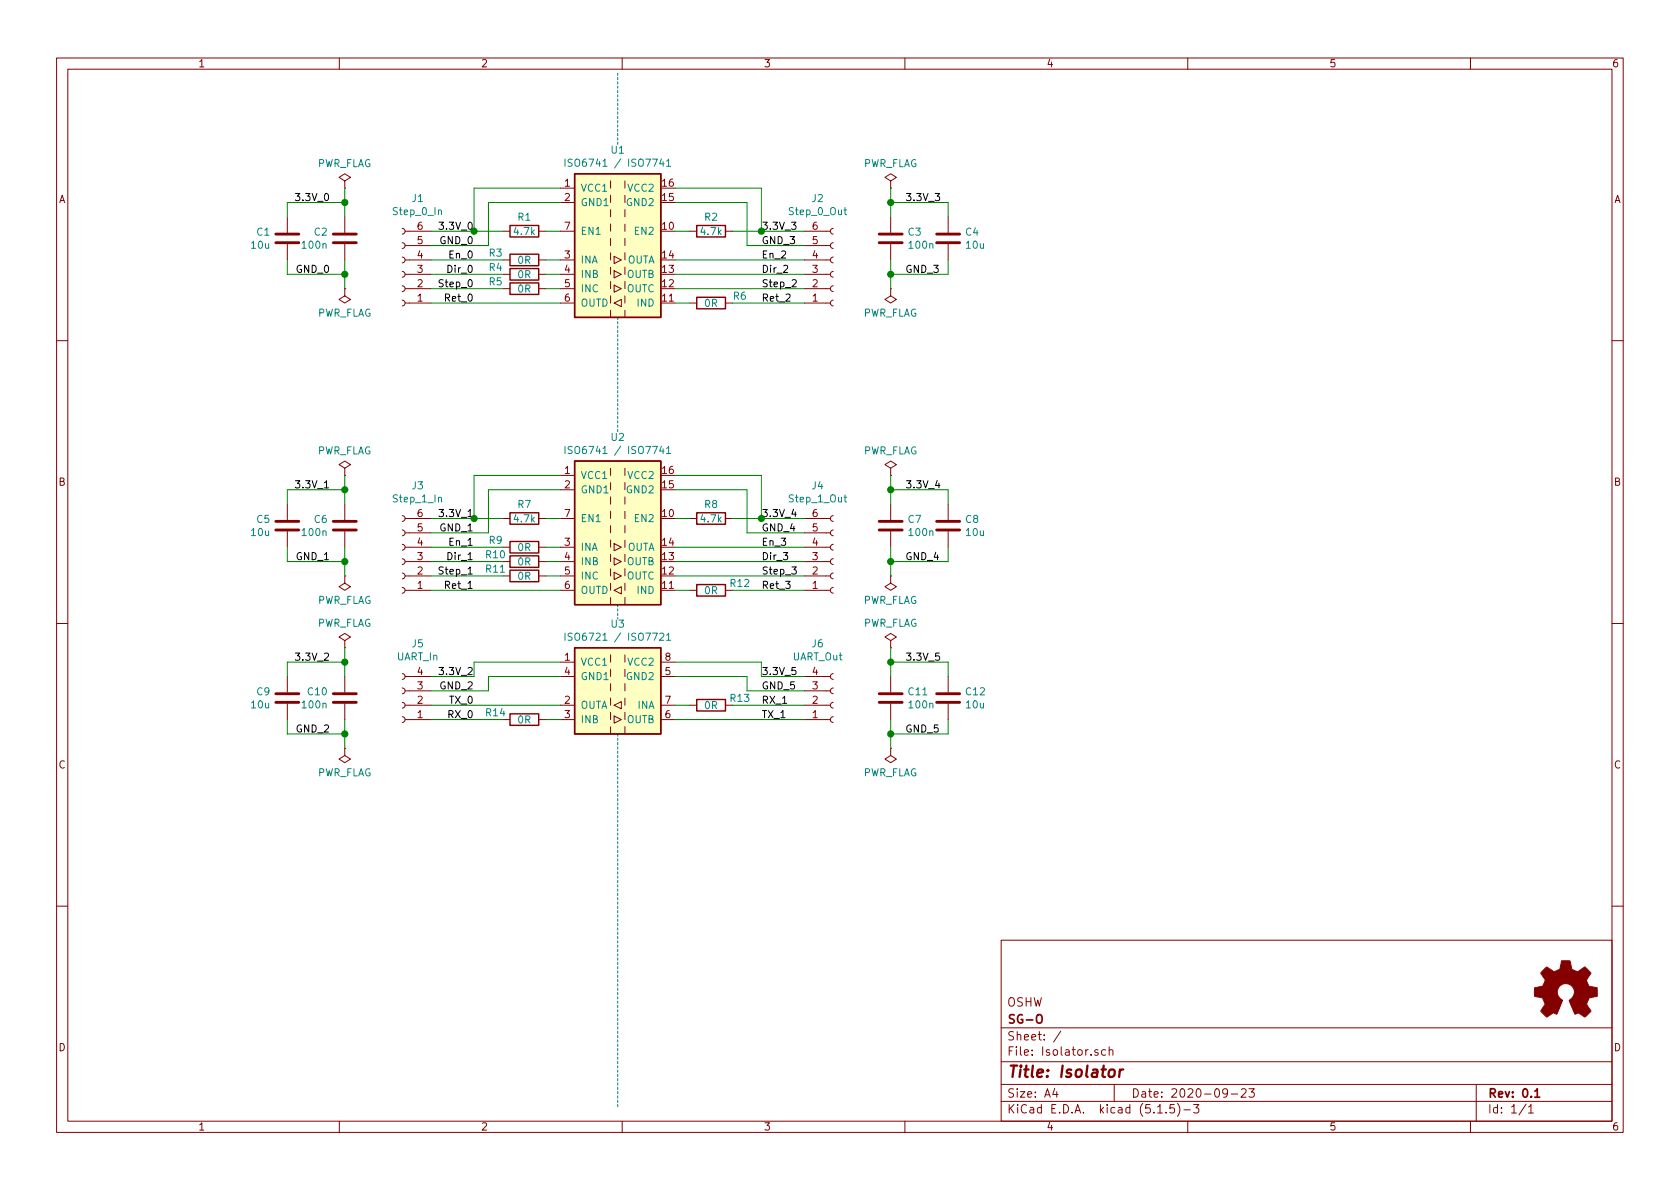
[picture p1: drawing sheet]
EESchema Schematic File Version 4
EELAYER 30 0
EELAYER END
$Descr A4 11693 8268
encoding utf-8
Sheet 1 1
Title "Isolator"
Date "2020-09-23"
Rev "0.1"
Comp "SG-O"
Comment1 "OSHW"
Comment2 ""
Comment3 ""
Comment4 ""
$EndDescr
$Comp
L Connector:Conn_01x06_Female J1
U 1 1
P 2800 1900
F 0 "J1" H 2692 1375 50  0000 C CNN
F 1 "Step_0_In" H 2692 1466 50  0000 C CNN
F 2 "Connector_PinSocket_2.54mm:PinSocket_1x06_P2.54mm_Vertical" H 2800 1900 50  0001 C CNN
F 3 "~" H 2800 1900 50  0001 C CNN
	1    2800 1900
	-1   0    0    1   
$EndComp
Wire Wire Line
	3000 1600 3300 1600
Text Label 3300 2000 2    50   ~ 0
Step_0
Text Label 3300 1900 2    50   ~ 0
Dir_0
Text Label 3300 1800 2    50   ~ 0
En_0
Text Label 3300 1700 2    50   ~ 0
GND_0
Text Label 3300 1600 2    50   ~ 0
3.3V_0
$Comp
L Connector:Conn_01x06_Female J3
U 1 1
P 2800 3900
F 0 "J3" H 2692 3375 50  0000 C CNN
F 1 "Step_1_In" H 2692 3466 50  0000 C CNN
F 2 "Connector_PinSocket_2.54mm:PinSocket_1x06_P2.54mm_Vertical" H 2800 3900 50  0001 C CNN
F 3 "~" H 2800 3900 50  0001 C CNN
	1    2800 3900
	-1   0    0    1   
$EndComp
Wire Wire Line
	3000 3600 3300 3600
Text Label 3300 4000 2    50   ~ 0
Step_1
Text Label 3300 3900 2    50   ~ 0
Dir_1
Text Label 3300 3800 2    50   ~ 0
En_1
Text Label 3300 3700 2    50   ~ 0
GND_1
Text Label 3300 3600 2    50   ~ 0
3.3V_1
$Comp
L Connector:Conn_01x04_Female J5
U 1 1
P 2800 4900
F 0 "J5" H 2692 4475 50  0000 C CNN
F 1 "UART_In" H 2692 4566 50  0000 C CNN
F 2 "Connector_PinSocket_2.54mm:PinSocket_1x04_P2.54mm_Vertical" H 2800 4900 50  0001 C CNN
F 3 "~" H 2800 4900 50  0001 C CNN
	1    2800 4900
	-1   0    0    1   
$EndComp
Text Label 3300 4700 2    50   ~ 0
3.3V_2
Text Label 3300 4800 2    50   ~ 0
GND_2
Text Label 3300 4900 2    50   ~ 0
TX_0
Text Label 3300 5000 2    50   ~ 0
RX_0
Wire Wire Line
	3000 4700 3300 4700
Wire Wire Line
	3400 4800 3400 4700
Wire Wire Line
	3000 4800 3400 4800
Wire Wire Line
	3300 4700 3300 4600
$Comp
L Isolator:ISO7341FC U2
U 1 1
P 4300 3700
F 0 "U2" H 4300 4367 50  0000 C CNN
F 1 "ISO6741 / ISO7741" H 4300 4276 50  0000 C CNN
F 2 "Package_SO:SOIC-16W_7.5x10.3mm_P1.27mm" H 4300 3150 50  0001 C CIN
F 3 "https://www.ti.com/lit/ds/symlink/iso6741.pdf" H 4300 4100 50  0001 C CNN
F 4 "ISO7741FDWR" H 4300 3700 50  0001 C CNN "manf#"
	1    4300 3700
	1    0    0    -1  
$EndComp
Text Label 3300 2100 2    50   ~ 0
Ret_0
Text Label 3300 4100 2    50   ~ 0
Ret_1
Wire Wire Line
	3300 3600 3300 3300
Wire Wire Line
	3400 3700 3400 3400
Wire Wire Line
	3000 3700 3400 3700
$Comp
L Isolator:ISO7341FC U1
U 1 1
P 4300 1700
F 0 "U1" H 4300 2367 50  0000 C CNN
F 1 "ISO6741 / ISO7741" H 4300 2276 50  0000 C CNN
F 2 "Package_SO:SOIC-16W_7.5x10.3mm_P1.27mm" H 4300 1150 50  0001 C CIN
F 3 "https://www.ti.com/lit/ds/symlink/iso6741.pdf" H 4300 2100 50  0001 C CNN
F 4 "ISO7741FDWR" H 4300 1700 50  0001 C CNN "manf#"
	1    4300 1700
	1    0    0    -1  
$EndComp
Wire Wire Line
	3400 1700 3400 1400
Wire Wire Line
	3000 1700 3400 1700
Wire Wire Line
	3300 1600 3300 1300
$Comp
L Device:R R1
U 1 1
P 3650 1600
F 0 "R1" V 3550 1600 50  0000 C CNN
F 1 "4.7k" V 3650 1600 50  0000 C CNN
F 2 "Resistor_SMD:R_0603_1608Metric" V 3580 1600 50  0001 C CNN
F 3 "~" H 3650 1600 50  0001 C CNN
F 4 "C23162" H 3650 1600 50  0001 C CNN "lcsc#"
F 5 "0603WAF4701T5E" H 3650 1600 50  0001 C CNN "manf#"
	1    3650 1600
	0    1    1    0   
$EndComp
Wire Wire Line
	3800 1600 3900 1600
Wire Wire Line
	3400 1400 3900 1400
Wire Wire Line
	3300 1300 3900 1300
Wire Wire Line
	3500 1600 3300 1600
Connection ~ 3300 1600
$Comp
L Device:R R2
U 1 1
P 4950 1600
F 0 "R2" V 4850 1600 50  0000 C CNN
F 1 "4.7k" V 4950 1600 50  0000 C CNN
F 2 "Resistor_SMD:R_0603_1608Metric" V 4880 1600 50  0001 C CNN
F 3 "~" H 4950 1600 50  0001 C CNN
F 4 "C23162" H 4950 1600 50  0001 C CNN "lcsc#"
F 5 "0603WAF4701T5E" H 4950 1600 50  0001 C CNN "manf#"
	1    4950 1600
	0    1    1    0   
$EndComp
$Comp
L Device:R R7
U 1 1
P 3650 3600
F 0 "R7" V 3550 3600 50  0000 C CNN
F 1 "4.7k" V 3650 3600 50  0000 C CNN
F 2 "Resistor_SMD:R_0603_1608Metric" V 3580 3600 50  0001 C CNN
F 3 "~" H 3650 3600 50  0001 C CNN
F 4 "C23162" H 3650 3600 50  0001 C CNN "lcsc#"
F 5 "0603WAF4701T5E" H 3650 3600 50  0001 C CNN "manf#"
	1    3650 3600
	0    1    1    0   
$EndComp
$Comp
L Device:R R8
U 1 1
P 4950 3600
F 0 "R8" V 4850 3600 50  0000 C CNN
F 1 "4.7k" V 4950 3600 50  0000 C CNN
F 2 "Resistor_SMD:R_0603_1608Metric" V 4880 3600 50  0001 C CNN
F 3 "~" H 4950 3600 50  0001 C CNN
F 4 "C23162" H 4950 3600 50  0001 C CNN "lcsc#"
F 5 "0603WAF4701T5E" H 4950 3600 50  0001 C CNN "manf#"
	1    4950 3600
	0    1    1    0   
$EndComp
Wire Wire Line
	3900 3600 3800 3600
Wire Wire Line
	3500 3600 3300 3600
Connection ~ 3300 3600
Wire Wire Line
	4700 3600 4800 3600
Wire Wire Line
	3300 3300 3900 3300
Wire Wire Line
	3400 3400 3900 3400
$Comp
L Connector:Conn_01x06_Female J2
U 1 1
P 5800 1900
F 0 "J2" H 5692 1375 50  0000 C CNN
F 1 "Step_0_Out" H 5692 1466 50  0000 C CNN
F 2 "Connector_PinSocket_2.54mm:PinSocket_1x06_P2.54mm_Vertical" H 5800 1900 50  0001 C CNN
F 3 "~" H 5800 1900 50  0001 C CNN
	1    5800 1900
	1    0    0    1   
$EndComp
Wire Wire Line
	5600 1600 5300 1600
Text Label 5300 2000 0    50   ~ 0
Step_2
Text Label 5300 1900 0    50   ~ 0
Dir_2
Text Label 5300 1800 0    50   ~ 0
En_2
Text Label 5300 1600 0    50   ~ 0
3.3V_3
$Comp
L Connector:Conn_01x06_Female J4
U 1 1
P 5800 3900
F 0 "J4" H 5692 3375 50  0000 C CNN
F 1 "Step_1_Out" H 5692 3466 50  0000 C CNN
F 2 "Connector_PinSocket_2.54mm:PinSocket_1x06_P2.54mm_Vertical" H 5800 3900 50  0001 C CNN
F 3 "~" H 5800 3900 50  0001 C CNN
	1    5800 3900
	1    0    0    1   
$EndComp
Wire Wire Line
	5600 3600 5300 3600
Text Label 5300 4000 0    50   ~ 0
Step_3
Text Label 5300 3900 0    50   ~ 0
Dir_3
Text Label 5300 3800 0    50   ~ 0
En_3
Text Label 5300 3700 0    50   ~ 0
GND_4
Text Label 5300 3600 0    50   ~ 0
3.3V_4
$Comp
L Connector:Conn_01x04_Female J6
U 1 1
P 5800 4900
F 0 "J6" H 5692 4475 50  0000 C CNN
F 1 "UART_Out" H 5692 4566 50  0000 C CNN
F 2 "Connector_PinSocket_2.54mm:PinSocket_1x04_P2.54mm_Vertical" H 5800 4900 50  0001 C CNN
F 3 "~" H 5800 4900 50  0001 C CNN
	1    5800 4900
	1    0    0    1   
$EndComp
Text Label 5300 4700 0    50   ~ 0
3.3V_5
Text Label 5300 4800 0    50   ~ 0
GND_5
Text Label 5300 4900 0    50   ~ 0
RX_1
Text Label 5300 5000 0    50   ~ 0
TX_1
Wire Wire Line
	5600 4700 5300 4700
Wire Wire Line
	5200 4800 5200 4700
Wire Wire Line
	5600 4800 5200 4800
Wire Wire Line
	5300 4700 5300 4600
Text Label 5300 2100 0    50   ~ 0
Ret_2
Text Label 5300 4100 0    50   ~ 0
Ret_3
Wire Wire Line
	5300 3600 5300 3300
Wire Wire Line
	5200 3700 5200 3400
Wire Wire Line
	5600 3700 5200 3700
Wire Wire Line
	5200 1700 5200 1400
Wire Wire Line
	5600 1700 5200 1700
Wire Wire Line
	5300 1600 5300 1300
Wire Wire Line
	5200 1400 4700 1400
Wire Wire Line
	5300 1300 4700 1300
Wire Wire Line
	5100 1600 5300 1600
Connection ~ 5300 1600
Wire Wire Line
	5100 3600 5300 3600
Connection ~ 5300 3600
Wire Wire Line
	5300 3300 4700 3300
Wire Wire Line
	5200 3400 4700 3400
Wire Wire Line
	5300 4600 4700 4600
Wire Wire Line
	5200 4700 4700 4700
Wire Wire Line
	4800 1600 4700 1600
Wire Notes Line
	4300 500  4300 1000
Wire Notes Line
	4300 4200 4300 4300
Wire Notes Line
	4300 2200 4300 3000
Wire Notes Line
	4300 5100 4300 7700
Text Label 5300 1700 0    50   ~ 0
GND_3
Wire Wire Line
	3400 4700 3900 4700
Wire Wire Line
	3300 4600 3900 4600
$Comp
L Device:R R6
U 1 1
P 4950 2100
F 0 "R6" V 4900 2300 50  0000 C CNN
F 1 "0R" V 4950 2100 50  0000 C CNN
F 2 "Resistor_SMD:R_0603_1608Metric" V 4880 2100 50  0001 C CNN
F 3 "~" H 4950 2100 50  0001 C CNN
F 4 "C21189" H 4950 2100 50  0001 C CNN "lcsc#"
F 5 "0603WAF0000T5E" H 4950 2100 50  0001 C CNN "manf#"
	1    4950 2100
	0    1    1    0   
$EndComp
$Comp
L Device:R R3
U 1 1
P 3650 1800
F 0 "R3" V 3600 2000 50  0000 C CNN
F 1 "0R" V 3650 1800 50  0000 C CNN
F 2 "Resistor_SMD:R_0603_1608Metric" V 3580 1800 50  0001 C CNN
F 3 "~" H 3650 1800 50  0001 C CNN
F 4 "C21189" H 3650 1800 50  0001 C CNN "lcsc#"
F 5 "0603WAF0000T5E" H 3650 1800 50  0001 C CNN "manf#"
	1    3650 1800
	0    -1   1    0   
$EndComp
$Comp
L Device:R R4
U 1 1
P 3650 1900
F 0 "R4" V 3600 2100 50  0000 C CNN
F 1 "0R" V 3650 1900 50  0000 C CNN
F 2 "Resistor_SMD:R_0603_1608Metric" V 3580 1900 50  0001 C CNN
F 3 "~" H 3650 1900 50  0001 C CNN
F 4 "C21189" H 3650 1900 50  0001 C CNN "lcsc#"
F 5 "0603WAF0000T5E" H 3650 1900 50  0001 C CNN "manf#"
	1    3650 1900
	0    -1   1    0   
$EndComp
$Comp
L Device:R R5
U 1 1
P 3650 2000
F 0 "R5" V 3600 2200 50  0000 C CNN
F 1 "0R" V 3650 2000 50  0000 C CNN
F 2 "Resistor_SMD:R_0603_1608Metric" V 3580 2000 50  0001 C CNN
F 3 "~" H 3650 2000 50  0001 C CNN
F 4 "C21189" H 3650 2000 50  0001 C CNN "lcsc#"
F 5 "0603WAF0000T5E" H 3650 2000 50  0001 C CNN "manf#"
	1    3650 2000
	0    -1   1    0   
$EndComp
$Comp
L Device:R R9
U 1 1
P 3650 3800
F 0 "R9" V 3600 4000 50  0000 C CNN
F 1 "0R" V 3650 3800 50  0000 C CNN
F 2 "Resistor_SMD:R_0603_1608Metric" V 3580 3800 50  0001 C CNN
F 3 "~" H 3650 3800 50  0001 C CNN
F 4 "C21189" H 3650 3800 50  0001 C CNN "lcsc#"
F 5 "0603WAF0000T5E" H 3650 3800 50  0001 C CNN "manf#"
	1    3650 3800
	0    -1   1    0   
$EndComp
$Comp
L Device:R R10
U 1 1
P 3650 3900
F 0 "R10" V 3600 4100 50  0000 C CNN
F 1 "0R" V 3650 3900 50  0000 C CNN
F 2 "Resistor_SMD:R_0603_1608Metric" V 3580 3900 50  0001 C CNN
F 3 "~" H 3650 3900 50  0001 C CNN
F 4 "C21189" H 3650 3900 50  0001 C CNN "lcsc#"
F 5 "0603WAF0000T5E" H 3650 3900 50  0001 C CNN "manf#"
	1    3650 3900
	0    -1   1    0   
$EndComp
$Comp
L Device:R R11
U 1 1
P 3650 4000
F 0 "R11" V 3600 4200 50  0000 C CNN
F 1 "0R" V 3650 4000 50  0000 C CNN
F 2 "Resistor_SMD:R_0603_1608Metric" V 3580 4000 50  0001 C CNN
F 3 "~" H 3650 4000 50  0001 C CNN
F 4 "C21189" H 3650 4000 50  0001 C CNN "lcsc#"
F 5 "0603WAF0000T5E" H 3650 4000 50  0001 C CNN "manf#"
	1    3650 4000
	0    -1   1    0   
$EndComp
$Comp
L Device:R R12
U 1 1
P 4950 4100
F 0 "R12" V 4900 4300 50  0000 C CNN
F 1 "0R" V 4950 4100 50  0000 C CNN
F 2 "Resistor_SMD:R_0603_1608Metric" V 4880 4100 50  0001 C CNN
F 3 "~" H 4950 4100 50  0001 C CNN
F 4 "C21189" H 4950 4100 50  0001 C CNN "lcsc#"
F 5 "0603WAF0000T5E" H 4950 4100 50  0001 C CNN "manf#"
	1    4950 4100
	0    1    1    0   
$EndComp
Wire Wire Line
	3000 1800 3500 1800
Wire Wire Line
	3000 1900 3500 1900
Wire Wire Line
	3000 2000 3500 2000
Wire Wire Line
	3000 2100 3900 2100
Wire Wire Line
	3800 1800 3900 1800
Wire Wire Line
	3800 1900 3900 1900
Wire Wire Line
	3800 2000 3900 2000
Wire Wire Line
	5600 1800 4700 1800
Wire Wire Line
	5600 1900 4700 1900
Wire Wire Line
	5600 2000 4700 2000
Wire Wire Line
	5600 2100 5100 2100
Wire Wire Line
	4800 2100 4700 2100
Wire Wire Line
	3000 3800 3500 3800
Wire Wire Line
	3000 3900 3500 3900
Wire Wire Line
	3000 4000 3500 4000
Wire Wire Line
	3000 4100 3900 4100
Wire Wire Line
	3800 3800 3900 3800
Wire Wire Line
	3800 3900 3900 3900
Wire Wire Line
	3800 4000 3900 4000
Wire Wire Line
	4700 3800 5600 3800
Wire Wire Line
	4700 3900 5600 3900
Wire Wire Line
	4700 4000 5600 4000
Wire Wire Line
	4700 4100 4800 4100
Wire Wire Line
	5100 4100 5600 4100
$Comp
L Device:R R13
U 1 1
P 4950 4900
F 0 "R13" V 4900 5100 50  0000 C CNN
F 1 "0R" V 4950 4900 50  0000 C CNN
F 2 "Resistor_SMD:R_0603_1608Metric" V 4880 4900 50  0001 C CNN
F 3 "~" H 4950 4900 50  0001 C CNN
F 4 "C21189" H 4950 4900 50  0001 C CNN "lcsc#"
F 5 "0603WAF0000T5E" H 4950 4900 50  0001 C CNN "manf#"
	1    4950 4900
	0    1    1    0   
$EndComp
$Comp
L Device:R R14
U 1 1
P 3650 5000
F 0 "R14" V 3600 5200 50  0000 C CNN
F 1 "0R" V 3650 5000 50  0000 C CNN
F 2 "Resistor_SMD:R_0603_1608Metric" V 3580 5000 50  0001 C CNN
F 3 "~" H 3650 5000 50  0001 C CNN
F 4 "C21189" H 3650 5000 50  0001 C CNN "lcsc#"
F 5 "0603WAF0000T5E" H 3650 5000 50  0001 C CNN "manf#"
	1    3650 5000
	0    -1   1    0   
$EndComp
Wire Wire Line
	3000 5000 3500 5000
Wire Wire Line
	3000 4900 3900 4900
Wire Wire Line
	3800 5000 3900 5000
Wire Wire Line
	4700 4900 4800 4900
Wire Wire Line
	4700 5000 5600 5000
Wire Wire Line
	5100 4900 5600 4900
$Comp
L Device:C C7
U 1 1
P 6200 3650
F 0 "C7" H 6315 3696 50  0000 L CNN
F 1 "100n" H 6315 3605 50  0000 L CNN
F 2 "Capacitor_SMD:C_0603_1608Metric" H 6238 3500 50  0001 C CNN
F 3 "~" H 6200 3650 50  0001 C CNN
F 4 "CL10B104KB8NNNC" H 6200 3650 50  0001 C CNN "manf#"
F 5 "C1591" H 6200 3650 50  0001 C CNN "lcsc#"
	1    6200 3650
	1    0    0    -1  
$EndComp
$Comp
L Device:C C8
U 1 1
P 6600 3650
F 0 "C8" H 6715 3696 50  0000 L CNN
F 1 "10u" H 6715 3605 50  0000 L CNN
F 2 "Resistor_SMD:R_1206_3216Metric" H 6638 3500 50  0001 C CNN
F 3 "~" H 6600 3650 50  0001 C CNN
F 4 "CL31B106KBHNNNE" H 6600 3650 50  0001 C CNN "manf#"
F 5 "C89632" H 6600 3650 50  0001 C CNN "lcsc#"
	1    6600 3650
	1    0    0    -1  
$EndComp
Wire Wire Line
	6200 3500 6200 3400
Wire Wire Line
	6200 3400 6600 3400
Wire Wire Line
	6600 3400 6600 3500
Wire Wire Line
	6200 3800 6200 3900
Wire Wire Line
	6200 3900 6600 3900
Wire Wire Line
	6600 3900 6600 3800
$Comp
L power:PWR_FLAG #FLG0101
U 1 1
P 6200 3300
F 0 "#FLG0101" H 6200 3375 50  0001 C CNN
F 1 "PWR_FLAG" H 6200 3473 50  0000 C CNN
F 2 "" H 6200 3300 50  0001 C CNN
F 3 "~" H 6200 3300 50  0001 C CNN
	1    6200 3300
	1    0    0    -1  
$EndComp
$Comp
L power:PWR_FLAG #FLG0102
U 1 1
P 6200 4000
F 0 "#FLG0102" H 6200 4075 50  0001 C CNN
F 1 "PWR_FLAG" H 6200 4173 50  0000 C CNN
F 2 "" H 6200 4000 50  0001 C CNN
F 3 "~" H 6200 4000 50  0001 C CNN
	1    6200 4000
	-1   0    0    1   
$EndComp
Wire Wire Line
	6200 3400 6200 3300
Connection ~ 6200 3400
Wire Wire Line
	6200 3900 6200 4000
Connection ~ 6200 3900
Text Label 6300 3400 0    50   ~ 0
3.3V_4
Text Label 6300 3900 0    50   ~ 0
GND_4
$Comp
L Device:C C3
U 1 1
P 6200 1650
F 0 "C3" H 6315 1696 50  0000 L CNN
F 1 "100n" H 6315 1605 50  0000 L CNN
F 2 "Capacitor_SMD:C_0603_1608Metric" H 6238 1500 50  0001 C CNN
F 3 "~" H 6200 1650 50  0001 C CNN
F 4 "CL10B104KB8NNNC" H 6200 1650 50  0001 C CNN "manf#"
F 5 "C1591" H 6200 1650 50  0001 C CNN "lcsc#"
	1    6200 1650
	1    0    0    -1  
$EndComp
$Comp
L Device:C C4
U 1 1
P 6600 1650
F 0 "C4" H 6715 1696 50  0000 L CNN
F 1 "10u" H 6715 1605 50  0000 L CNN
F 2 "Resistor_SMD:R_1206_3216Metric" H 6638 1500 50  0001 C CNN
F 3 "~" H 6600 1650 50  0001 C CNN
F 4 "CL31B106KBHNNNE" H 6600 1650 50  0001 C CNN "manf#"
F 5 "C89632" H 6600 1650 50  0001 C CNN "lcsc#"
	1    6600 1650
	1    0    0    -1  
$EndComp
Wire Wire Line
	6200 1500 6200 1400
Wire Wire Line
	6200 1400 6600 1400
Wire Wire Line
	6600 1400 6600 1500
Wire Wire Line
	6200 1800 6200 1900
Wire Wire Line
	6200 1900 6600 1900
Wire Wire Line
	6600 1900 6600 1800
$Comp
L power:PWR_FLAG #FLG0103
U 1 1
P 6200 1300
F 0 "#FLG0103" H 6200 1375 50  0001 C CNN
F 1 "PWR_FLAG" H 6200 1473 50  0000 C CNN
F 2 "" H 6200 1300 50  0001 C CNN
F 3 "~" H 6200 1300 50  0001 C CNN
	1    6200 1300
	1    0    0    -1  
$EndComp
$Comp
L power:PWR_FLAG #FLG0104
U 1 1
P 6200 2000
F 0 "#FLG0104" H 6200 2075 50  0001 C CNN
F 1 "PWR_FLAG" H 6200 2173 50  0000 C CNN
F 2 "" H 6200 2000 50  0001 C CNN
F 3 "~" H 6200 2000 50  0001 C CNN
	1    6200 2000
	-1   0    0    1   
$EndComp
Wire Wire Line
	6200 1400 6200 1300
Connection ~ 6200 1400
Wire Wire Line
	6200 1900 6200 2000
Connection ~ 6200 1900
$Comp
L Device:C C11
U 1 1
P 6200 4850
F 0 "C11" H 6315 4896 50  0000 L CNN
F 1 "100n" H 6315 4805 50  0000 L CNN
F 2 "Capacitor_SMD:C_0603_1608Metric" H 6238 4700 50  0001 C CNN
F 3 "~" H 6200 4850 50  0001 C CNN
F 4 "CL10B104KB8NNNC" H 6200 4850 50  0001 C CNN "manf#"
F 5 "C1591" H 6200 4850 50  0001 C CNN "lcsc#"
	1    6200 4850
	1    0    0    -1  
$EndComp
$Comp
L Device:C C12
U 1 1
P 6600 4850
F 0 "C12" H 6715 4896 50  0000 L CNN
F 1 "10u" H 6715 4805 50  0000 L CNN
F 2 "Resistor_SMD:R_1206_3216Metric" H 6638 4700 50  0001 C CNN
F 3 "~" H 6600 4850 50  0001 C CNN
F 4 "CL31B106KBHNNNE" H 6600 4850 50  0001 C CNN "manf#"
F 5 "C89632" H 6600 4850 50  0001 C CNN "lcsc#"
	1    6600 4850
	1    0    0    -1  
$EndComp
Wire Wire Line
	6200 4700 6200 4600
Wire Wire Line
	6200 4600 6600 4600
Wire Wire Line
	6600 4600 6600 4700
Wire Wire Line
	6200 5000 6200 5100
Wire Wire Line
	6200 5100 6600 5100
Wire Wire Line
	6600 5100 6600 5000
$Comp
L power:PWR_FLAG #FLG0105
U 1 1
P 6200 4500
F 0 "#FLG0105" H 6200 4575 50  0001 C CNN
F 1 "PWR_FLAG" H 6200 4673 50  0000 C CNN
F 2 "" H 6200 4500 50  0001 C CNN
F 3 "~" H 6200 4500 50  0001 C CNN
	1    6200 4500
	1    0    0    -1  
$EndComp
$Comp
L power:PWR_FLAG #FLG0106
U 1 1
P 6200 5200
F 0 "#FLG0106" H 6200 5275 50  0001 C CNN
F 1 "PWR_FLAG" H 6200 5373 50  0000 C CNN
F 2 "" H 6200 5200 50  0001 C CNN
F 3 "~" H 6200 5200 50  0001 C CNN
	1    6200 5200
	-1   0    0    1   
$EndComp
Wire Wire Line
	6200 4600 6200 4500
Connection ~ 6200 4600
Wire Wire Line
	6200 5100 6200 5200
Connection ~ 6200 5100
$Comp
L Device:C C10
U 1 1
P 2400 4850
F 0 "C10" H 2515 4896 50  0000 L CNN
F 1 "100n" H 2515 4805 50  0000 L CNN
F 2 "Capacitor_SMD:C_0603_1608Metric" H 2438 4700 50  0001 C CNN
F 3 "~" H 2400 4850 50  0001 C CNN
F 4 "CL10B104KB8NNNC" H 2400 4850 50  0001 C CNN "manf#"
F 5 "C1591" H 2400 4850 50  0001 C CNN "lcsc#"
	1    2400 4850
	-1   0    0    -1  
$EndComp
$Comp
L Device:C C9
U 1 1
P 2000 4850
F 0 "C9" H 2115 4896 50  0000 L CNN
F 1 "10u" H 2115 4805 50  0000 L CNN
F 2 "Resistor_SMD:R_1206_3216Metric" H 2038 4700 50  0001 C CNN
F 3 "~" H 2000 4850 50  0001 C CNN
F 4 "CL31B106KBHNNNE" H 2000 4850 50  0001 C CNN "manf#"
F 5 "C89632" H 2000 4850 50  0001 C CNN "lcsc#"
	1    2000 4850
	-1   0    0    -1  
$EndComp
Wire Wire Line
	2400 4700 2400 4600
Wire Wire Line
	2400 4600 2000 4600
Wire Wire Line
	2000 4600 2000 4700
Wire Wire Line
	2400 5000 2400 5100
Wire Wire Line
	2400 5100 2000 5100
Wire Wire Line
	2000 5100 2000 5000
$Comp
L power:PWR_FLAG #FLG0107
U 1 1
P 2400 4500
F 0 "#FLG0107" H 2400 4575 50  0001 C CNN
F 1 "PWR_FLAG" H 2400 4673 50  0000 C CNN
F 2 "" H 2400 4500 50  0001 C CNN
F 3 "~" H 2400 4500 50  0001 C CNN
	1    2400 4500
	-1   0    0    -1  
$EndComp
$Comp
L power:PWR_FLAG #FLG0108
U 1 1
P 2400 5200
F 0 "#FLG0108" H 2400 5275 50  0001 C CNN
F 1 "PWR_FLAG" H 2400 5373 50  0000 C CNN
F 2 "" H 2400 5200 50  0001 C CNN
F 3 "~" H 2400 5200 50  0001 C CNN
	1    2400 5200
	1    0    0    1   
$EndComp
Wire Wire Line
	2400 4600 2400 4500
Connection ~ 2400 4600
Wire Wire Line
	2400 5100 2400 5200
Connection ~ 2400 5100
$Comp
L Device:C C6
U 1 1
P 2400 3650
F 0 "C6" H 2515 3696 50  0000 L CNN
F 1 "100n" H 2515 3605 50  0000 L CNN
F 2 "Capacitor_SMD:C_0603_1608Metric" H 2438 3500 50  0001 C CNN
F 3 "~" H 2400 3650 50  0001 C CNN
F 4 "CL10B104KB8NNNC" H 2400 3650 50  0001 C CNN "manf#"
F 5 "C1591" H 2400 3650 50  0001 C CNN "lcsc#"
	1    2400 3650
	-1   0    0    -1  
$EndComp
$Comp
L Device:C C5
U 1 1
P 2000 3650
F 0 "C5" H 2115 3696 50  0000 L CNN
F 1 "10u" H 2115 3605 50  0000 L CNN
F 2 "Resistor_SMD:R_1206_3216Metric" H 2038 3500 50  0001 C CNN
F 3 "~" H 2000 3650 50  0001 C CNN
F 4 "CL31B106KBHNNNE" H 2000 3650 50  0001 C CNN "manf#"
F 5 "C89632" H 2000 3650 50  0001 C CNN "lcsc#"
	1    2000 3650
	-1   0    0    -1  
$EndComp
Wire Wire Line
	2400 3500 2400 3400
Wire Wire Line
	2400 3400 2000 3400
Wire Wire Line
	2000 3400 2000 3500
Wire Wire Line
	2400 3800 2400 3900
Wire Wire Line
	2400 3900 2000 3900
Wire Wire Line
	2000 3900 2000 3800
$Comp
L power:PWR_FLAG #FLG0109
U 1 1
P 2400 3300
F 0 "#FLG0109" H 2400 3375 50  0001 C CNN
F 1 "PWR_FLAG" H 2400 3473 50  0000 C CNN
F 2 "" H 2400 3300 50  0001 C CNN
F 3 "~" H 2400 3300 50  0001 C CNN
	1    2400 3300
	-1   0    0    -1  
$EndComp
$Comp
L power:PWR_FLAG #FLG0110
U 1 1
P 2400 4000
F 0 "#FLG0110" H 2400 4075 50  0001 C CNN
F 1 "PWR_FLAG" H 2400 4173 50  0000 C CNN
F 2 "" H 2400 4000 50  0001 C CNN
F 3 "~" H 2400 4000 50  0001 C CNN
	1    2400 4000
	1    0    0    1   
$EndComp
Wire Wire Line
	2400 3400 2400 3300
Connection ~ 2400 3400
Wire Wire Line
	2400 3900 2400 4000
Connection ~ 2400 3900
$Comp
L Device:C C2
U 1 1
P 2400 1650
F 0 "C2" H 2515 1696 50  0000 L CNN
F 1 "100n" H 2515 1605 50  0000 L CNN
F 2 "Capacitor_SMD:C_0603_1608Metric" H 2438 1500 50  0001 C CNN
F 3 "~" H 2400 1650 50  0001 C CNN
F 4 "CL10B104KB8NNNC" H 2400 1650 50  0001 C CNN "manf#"
F 5 "C1591" H 2400 1650 50  0001 C CNN "lcsc#"
	1    2400 1650
	-1   0    0    -1  
$EndComp
$Comp
L Device:C C1
U 1 1
P 2000 1650
F 0 "C1" H 2115 1696 50  0000 L CNN
F 1 "10u" H 2115 1605 50  0000 L CNN
F 2 "Resistor_SMD:R_1206_3216Metric" H 2038 1500 50  0001 C CNN
F 3 "~" H 2000 1650 50  0001 C CNN
F 4 "CL31B106KBHNNNE" H 2000 1650 50  0001 C CNN "manf#"
F 5 "C89632" H 2000 1650 50  0001 C CNN "lcsc#"
	1    2000 1650
	-1   0    0    -1  
$EndComp
Wire Wire Line
	2400 1500 2400 1400
Wire Wire Line
	2400 1400 2000 1400
Wire Wire Line
	2000 1400 2000 1500
Wire Wire Line
	2400 1800 2400 1900
Wire Wire Line
	2400 1900 2000 1900
Wire Wire Line
	2000 1900 2000 1800
$Comp
L power:PWR_FLAG #FLG0111
U 1 1
P 2400 1300
F 0 "#FLG0111" H 2400 1375 50  0001 C CNN
F 1 "PWR_FLAG" H 2400 1473 50  0000 C CNN
F 2 "" H 2400 1300 50  0001 C CNN
F 3 "~" H 2400 1300 50  0001 C CNN
	1    2400 1300
	-1   0    0    -1  
$EndComp
$Comp
L power:PWR_FLAG #FLG0112
U 1 1
P 2400 2000
F 0 "#FLG0112" H 2400 2075 50  0001 C CNN
F 1 "PWR_FLAG" H 2400 2173 50  0000 C CNN
F 2 "" H 2400 2000 50  0001 C CNN
F 3 "~" H 2400 2000 50  0001 C CNN
	1    2400 2000
	1    0    0    1   
$EndComp
Wire Wire Line
	2400 1400 2400 1300
Connection ~ 2400 1400
Wire Wire Line
	2400 1900 2400 2000
Connection ~ 2400 1900
Text Label 2300 1400 2    50   ~ 0
3.3V_0
Text Label 2300 1900 2    50   ~ 0
GND_0
Text Label 2300 3400 2    50   ~ 0
3.3V_1
Text Label 2300 3900 2    50   ~ 0
GND_1
Text Label 2300 4600 2    50   ~ 0
3.3V_2
Text Label 2300 5100 2    50   ~ 0
GND_2
Text Label 6300 1400 0    50   ~ 0
3.3V_3
Text Label 6300 1900 0    50   ~ 0
GND_3
Text Label 6300 4600 0    50   ~ 0
3.3V_5
Text Label 6300 5100 0    50   ~ 0
GND_5
$Comp
L Graphic:Logo_Open_Hardware_Small #LOGO1
U 1 1
P 10900 6900
F 0 "#LOGO1" H 10900 7175 50  0001 C CNN
F 1 "Logo_Open_Hardware_Small" H 10900 6675 50  0001 C CNN
F 2 "" H 10900 6900 50  0001 C CNN
F 3 "~" H 10900 6900 50  0001 C CNN
	1    10900 6900
	1    0    0    -1  
$EndComp
$Comp
L Isolator:ISO7321C U3
U 1 1
P 4300 4800
F 0 "U3" H 4300 5267 50  0000 C CNN
F 1 "ISO6721 / ISO7721" H 4300 5176 50  0000 C CNN
F 2 "Package_SO:SOIC-8_3.9x4.9mm_P1.27mm" H 4300 4450 50  0001 C CIN
F 3 "https://www.ti.com/lit/ds/symlink/iso6721.pdf" H 4300 4800 50  0001 C CNN
F 4 "ISO7721FDR" H 4300 4800 50  0001 C CNN "manf#"
	1    4300 4800
	1    0    0    -1  
$EndComp
$EndSCHEMATC
